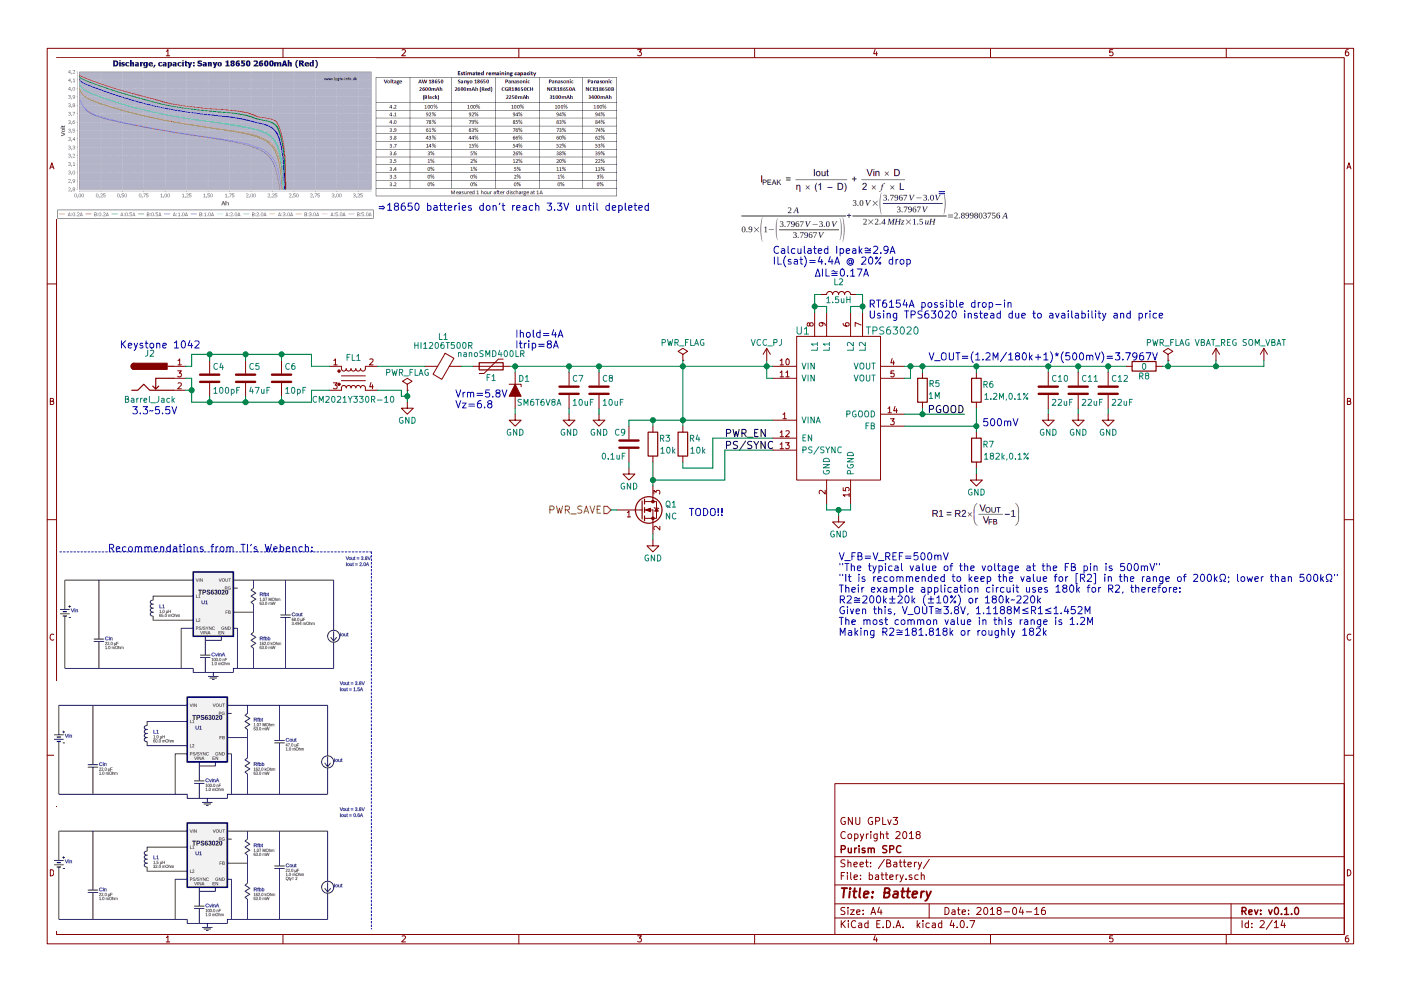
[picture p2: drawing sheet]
EESchema Schematic File Version 2
LIBS:power
LIBS:device
LIBS:switches
LIBS:relays
LIBS:motors
LIBS:transistors
LIBS:conn
LIBS:linear
LIBS:regul
LIBS:74xx
LIBS:cmos4000
LIBS:adc-dac
LIBS:memory
LIBS:xilinx
LIBS:microcontrollers
LIBS:dsp
LIBS:microchip
LIBS:analog_switches
LIBS:motorola
LIBS:texas
LIBS:intel
LIBS:audio
LIBS:interface
LIBS:digital-audio
LIBS:philips
LIBS:display
LIBS:cypress
LIBS:siliconi
LIBS:opto
LIBS:atmel
LIBS:contrib
LIBS:valves
LIBS:dvk-dart-mx8m
LIBS:dvk-dart-mx8m-cache
EELAYER 25 0
EELAYER END
$Descr A4 11693 8268
encoding utf-8
Sheet 2 14
Title "Battery"
Date "2018-04-16"
Rev "v0.1.0"
Comp "Purism SPC"
Comment1 "Copyright 2018"
Comment2 "GNU GPLv3"
Comment3 ""
Comment4 ""
$EndDescr
Text Notes 1000 2900 0    60   ~ 0
Keystone 1042
$Comp
L L L2
U 1 1
P 7000 2450
F 0 "L2" V 7100 2450 50  0000 C CNN
F 1 "1.5uH" V 6950 2450 50  0000 C CNN
F 2 "" H 7000 2450 50  0001 C CNN
F 3 "https://www.coilcraft.com/pdfs/xfl4020.pdf" H 7000 2450 50  0001 C CNN
F 4 "Coilcraft" V 7000 2450 60  0001 C CNN "MFG Name"
F 5 "994-XFL4020-152MEB" V 7000 2450 60  0001 C CNN "MFG Part Number"
F 6 "XFL4020-152MEB" V 7000 2450 60  0001 C CNN "Distrib PN"
F 7 "https://www.mouser.com/ProductDetail/Coilcraft/XFL4020-152MEB?qs=sGAEpiMZZMsg%252by3WlYCkU2kWFds1hA9DobNd8FV2BrA%3d" V 7000 2450 60  0001 C CNN "Distrib Link"
F 8 "-" V 7000 2450 60  0001 C CNN "Tolerance"
F 9 "https://www.mouser.com/ProductDetail/Coilcraft/XFL4020-152MEC?qs=sGAEpiMZZMsg%252by3WlYCkU2kWFds1hA9DWMHyVvigK%252bM%3d" V 7000 2450 60  0001 C CNN "Others"
	1    7000 2450
	0    -1   -1   0   
$EndComp
$Comp
L R R6
U 1 1
P 8150 3250
F 0 "R6" H 8250 3300 50  0000 C CNN
F 1 "1.2M,0.1%" H 8400 3200 50  0000 C CNN
F 2 "" V 8080 3250 50  0001 C CNN
F 3 "" H 8150 3250 50  0001 C CNN
	1    8150 3250
	1    0    0    -1  
$EndComp
$Comp
L R R7
U 1 1
P 8150 3750
F 0 "R7" H 8250 3800 50  0000 C CNN
F 1 "182k,0.1%" H 8400 3700 50  0000 C CNN
F 2 "" V 8080 3750 50  0001 C CNN
F 3 "" H 8150 3750 50  0001 C CNN
	1    8150 3750
	1    0    0    -1  
$EndComp
$Comp
L GND #PWR017
U 1 1
P 8150 3950
F 0 "#PWR017" H 8150 3700 50  0001 C CNN
F 1 "GND" H 8150 3800 50  0000 C CNN
F 2 "" H 8150 3950 50  0001 C CNN
F 3 "" H 8150 3950 50  0001 C CNN
	1    8150 3950
	1    0    0    -1  
$EndComp
$Comp
L R R5
U 1 1
P 7700 3250
F 0 "R5" H 7600 3200 50  0000 C CNN
F 1 "1M" H 7600 3300 50  0000 C CNN
F 2 "" V 7630 3250 50  0001 C CNN
F 3 "" H 7700 3250 50  0001 C CNN
	1    7700 3250
	-1   0    0    1   
$EndComp
Text Label 8050 3450 2    60   ~ 0
PGOOD
$Comp
L GND #PWR018
U 1 1
P 8750 3450
F 0 "#PWR018" H 8750 3200 50  0001 C CNN
F 1 "GND" H 8750 3300 50  0000 C CNN
F 2 "" H 8750 3450 50  0001 C CNN
F 3 "" H 8750 3450 50  0001 C CNN
	1    8750 3450
	1    0    0    -1  
$EndComp
$Comp
L C C9
U 1 1
P 5250 3700
F 0 "C9" H 5275 3800 50  0000 L CNN
F 1 "0.1uF" H 5275 3600 50  0000 L CNN
F 2 "" H 5288 3550 50  0001 C CNN
F 3 "" H 5250 3700 50  0001 C CNN
	1    5250 3700
	-1   0    0    -1  
$EndComp
$Comp
L GND #PWR019
U 1 1
P 5000 3450
F 0 "#PWR019" H 5000 3200 50  0001 C CNN
F 1 "GND" H 5000 3300 50  0000 C CNN
F 2 "" H 5000 3450 50  0001 C CNN
F 3 "" H 5000 3450 50  0001 C CNN
	1    5000 3450
	1    0    0    -1  
$EndComp
$Comp
L GND #PWR020
U 1 1
P 7000 4300
F 0 "#PWR020" H 7000 4050 50  0001 C CNN
F 1 "GND" H 7000 4150 50  0000 C CNN
F 2 "" H 7000 4300 50  0001 C CNN
F 3 "" H 7000 4300 50  0001 C CNN
	1    7000 4300
	1    0    0    -1  
$EndComp
Text Notes 7000 5300 0    60   ~ 0
V_FB=V_REF=500mV\n"The typical value of the voltage at the FB pin is 500mV"\n"It is recommended to keep the value for [R2] in the range of 200kΩ; lower than 500kΩ"\nTheir example application circuit uses 180k for R2, therefore:\nR2≅200k±20k (±10%) or 180k~~220k\nGiven this, V_OUT≅3.8V, 1.1188M≤R1≤1.452M\nThe most common value in this range is 1.2M\nMaking R2≅181.818k or roughly 182k
Text Notes 7750 3000 0    60   ~ 0
V_OUT=(1.2M/180k+1)*(500mV)=3.7967V
Text Notes 8200 3550 0    60   ~ 0
500mV
$Comp
L GND #PWR021
U 1 1
P 5250 3900
F 0 "#PWR021" H 5250 3650 50  0001 C CNN
F 1 "GND" H 5250 3750 50  0000 C CNN
F 2 "" H 5250 3900 50  0001 C CNN
F 3 "" H 5250 3900 50  0001 C CNN
	1    5250 3900
	1    0    0    -1  
$EndComp
Text Label 6050 3650 0    60   ~ 0
PWR_EN
Text Label 6050 3750 0    60   ~ 0
PS/SYNC
Text Notes 7250 2650 0    60   ~ 0
RT6154A possible drop-in\nUsing TPS63020 instead due to availability and price
$Comp
L TPS63020 U1
U 1 1
P 7000 3400
F 0 "U1" H 6700 4050 60  0000 C CNN
F 1 "TPS63020" H 7450 4050 60  0000 C CNN
F 2 "" H 6950 3400 60  0001 C CNN
F 3 "http://www.ti.com/lit/ds/symlink/tps63020.pdf" H 6950 3400 60  0001 C CNN
F 4 "Texas Instruments" H 7000 3400 60  0001 C CNN "MFG Name"
F 5 "TPS63020DSJR" H 7000 3400 60  0001 C CNN "MFG Part Num"
F 6 "296-36491-1-ND" H 7000 3400 60  0001 C CNN "Distrib PN"
F 7 "https://www.digikey.com/product-detail/en/texas-instruments/TPS63020DSJR/296-36491-1-ND/4305306" H 7000 3400 60  0001 C CNN "Distrib Link"
F 8 "-" H 7000 3400 60  0001 C CNN "Tolerance"
F 9 "https://www.digikey.com/products/en/integrated-circuits-ics/pmic-voltage-regulators-dc-dc-switching-regulators/739?FV=a4027a%2Ca40345%2C15c0002%2C204000f%2C2040845%2C2040846%2C20402d5%2C3fc00b5%2C11280136%2C112801aa%2C112801ab%2C112801bc%2C112801bd%2C112801be%2C112801c7%2C112801c8%2C112801c9%2C142c2719%2C142c08d5%2C142c0eb9%2C142c1144%2C142c17eb%2C142c21ca%2C142c21fb%2C142c2509%2C16fc0091%2C16fc00a2%2C16fc00b0%2C16fc00b9%2C16fc00c3%2C16fc00c5%2C16fc00cc%2C16fc00cf%2C16fc001f%2C16fc002c%2C16fc002d%2C16fc002e%2C16fc0031%2C16fc0034%2C16fc0039%2C16fc003d%2C16fc0053%2C1f140000%2Cffe002e3&quantity=&ColumnSort=1000011&page=1&pageSize=500" H 7000 3400 60  0001 C CNN "Others"
	1    7000 3400
	1    0    0    -1  
$EndComp
$Comp
L C C7
U 1 1
P 4750 3250
F 0 "C7" H 4775 3350 50  0000 L CNN
F 1 "10uF" H 4775 3150 50  0000 L CNN
F 2 "" H 4788 3100 50  0001 C CNN
F 3 "https://www.yuden.co.jp/productdata/catalog/mlcc_all_e.pdf" H 4750 3250 50  0001 C CNN
F 4 "Taiyo Yuden" H 4750 3250 60  0001 C CNN "MFG Name"
F 5 "JMK107BJ106MA-T" H 4750 3250 60  0001 C CNN "MFG Part Num"
F 6 "587-1256-1-ND" H 4750 3250 60  0001 C CNN "Distrib PN"
F 7 "https://www.digikey.com/product-detail/en/taiyo-yuden/JMK107BJ106MA-T/587-1256-1-ND/931033" H 4750 3250 60  0001 C CNN "Distrib Link"
F 8 "20%" H 4750 3250 60  0001 C CNN "Tolerance"
F 9 "https://www.digikey.com/product-detail/en/murata-electronics-north-america/GRM188R60J106ME84D/490-7316-1-ND/4251709" H 4750 3250 60  0001 C CNN "Others"
	1    4750 3250
	1    0    0    -1  
$EndComp
$Comp
L GND #PWR022
U 1 1
P 9000 3450
F 0 "#PWR022" H 9000 3200 50  0001 C CNN
F 1 "GND" H 9000 3300 50  0000 C CNN
F 2 "" H 9000 3450 50  0001 C CNN
F 3 "" H 9000 3450 50  0001 C CNN
	1    9000 3450
	1    0    0    -1  
$EndComp
$Comp
L GND #PWR023
U 1 1
P 4750 3450
F 0 "#PWR023" H 4750 3200 50  0001 C CNN
F 1 "GND" H 4750 3300 50  0000 C CNN
F 2 "" H 4750 3450 50  0001 C CNN
F 3 "" H 4750 3450 50  0001 C CNN
	1    4750 3450
	1    0    0    -1  
$EndComp
$Comp
L Barrel_Jack J2
U 1 1
P 1250 3150
F 0 "J2" H 1250 3360 50  0000 C CNN
F 1 "Barrel_Jack" H 1250 2975 50  0000 C CNN
F 2 "" H 1300 3110 50  0001 C CNN
F 3 "" H 1300 3110 50  0001 C CNN
	1    1250 3150
	1    0    0    -1  
$EndComp
$Comp
L GND #PWR024
U 1 1
P 3400 3350
F 0 "#PWR024" H 3400 3100 50  0001 C CNN
F 1 "GND" H 3400 3200 50  0000 C CNN
F 2 "" H 3400 3350 50  0001 C CNN
F 3 "" H 3400 3350 50  0001 C CNN
	1    3400 3350
	1    0    0    -1  
$EndComp
$Comp
L C C8
U 1 1
P 5000 3250
F 0 "C8" H 5025 3350 50  0000 L CNN
F 1 "10uF" H 5025 3150 50  0000 L CNN
F 2 "" H 5038 3100 50  0001 C CNN
F 3 "https://www.yuden.co.jp/productdata/catalog/mlcc_all_e.pdf" H 5000 3250 50  0001 C CNN
F 4 "Taiyo Yuden" H 5000 3250 60  0001 C CNN "MFG Name"
F 5 "JMK107BJ106MA-T" H 5000 3250 60  0001 C CNN "MFG Part Num"
F 6 "587-1256-1-ND" H 5000 3250 60  0001 C CNN "Distrib PN"
F 7 "https://www.digikey.com/product-detail/en/taiyo-yuden/JMK107BJ106MA-T/587-1256-1-ND/931033" H 5000 3250 60  0001 C CNN "Distrib Link"
F 8 "20%" H 5000 3250 60  0001 C CNN "Tolerance"
F 9 "https://www.digikey.com/product-detail/en/murata-electronics-north-america/GRM188R60J106ME84D/490-7316-1-ND/4251709" H 5000 3250 60  0001 C CNN "Others"
	1    5000 3250
	1    0    0    -1  
$EndComp
$Comp
L GND #PWR025
U 1 1
P 9250 3450
F 0 "#PWR025" H 9250 3200 50  0001 C CNN
F 1 "GND" H 9250 3300 50  0000 C CNN
F 2 "" H 9250 3450 50  0001 C CNN
F 3 "" H 9250 3450 50  0001 C CNN
	1    9250 3450
	1    0    0    -1  
$EndComp
$Comp
L VBAT_REG #PWR026
U 1 1
P 10150 3000
F 0 "#PWR026" H 10150 2850 50  0001 C CNN
F 1 "VBAT_REG" H 10150 3150 50  0000 C CNN
F 2 "" H 10150 3000 50  0001 C CNN
F 3 "" H 10150 3000 50  0001 C CNN
	1    10150 3000
	1    0    0    -1  
$EndComp
$Comp
L EMI_Filter_CommonMode FL1
U 1 1
P 2950 3150
F 0 "FL1" H 2950 3325 50  0000 C CNN
F 1 "CM2021Y330R-10" H 2950 2975 50  0000 C CNN
F 2 "" V 2950 3190 50  0000 C CNN
F 3 "" V 2950 3190 50  0000 C CNN
	1    2950 3150
	1    0    0    -1  
$EndComp
$Comp
L C C4
U 1 1
P 1750 3150
F 0 "C4" H 1775 3250 50  0000 L CNN
F 1 "100pF" H 1775 3050 50  0000 L CNN
F 2 "" H 1788 3000 50  0001 C CNN
F 3 "" H 1750 3150 50  0001 C CNN
	1    1750 3150
	1    0    0    -1  
$EndComp
$Comp
L C C5
U 1 1
P 2050 3150
F 0 "C5" H 2075 3250 50  0000 L CNN
F 1 "47uF" H 2075 3050 50  0000 L CNN
F 2 "" H 2088 3000 50  0001 C CNN
F 3 "" H 2050 3150 50  0001 C CNN
	1    2050 3150
	1    0    0    -1  
$EndComp
$Comp
L C C6
U 1 1
P 2350 3150
F 0 "C6" H 2375 3250 50  0000 L CNN
F 1 "10pF" H 2375 3050 50  0000 L CNN
F 2 "" H 2388 3000 50  0001 C CNN
F 3 "" H 2350 3150 50  0001 C CNN
	1    2350 3150
	1    0    0    -1  
$EndComp
Text Notes 900  4600 0    60   ~ 0
Recommendations from TI's Webench:
Text Notes 6450 2200 0    60   ~ 0
Calculated Ipeak≅2.9A\nIL(sat)=4.4A @ 20% drop
$Comp
L SOM_VBAT #PWR027
U 1 1
P 10550 3000
F 0 "#PWR027" H 10550 2850 50  0001 C CNN
F 1 "SOM_VBAT" H 10550 3150 50  0000 C CNN
F 2 "" H 10550 3000 50  0001 C CNN
F 3 "" H 10550 3000 50  0001 C CNN
	1    10550 3000
	1    0    0    -1  
$EndComp
$Comp
L PWR_FLAG #FLG028
U 1 1
P 5700 3000
F 0 "#FLG028" H 5700 3075 50  0001 C CNN
F 1 "PWR_FLAG" H 5700 3150 50  0000 C CNN
F 2 "" H 5700 3000 50  0001 C CNN
F 3 "" H 5700 3000 50  0001 C CNN
	1    5700 3000
	1    0    0    -1  
$EndComp
$Comp
L R R3
U 1 1
P 5450 3700
F 0 "R3" H 5550 3750 50  0000 C CNN
F 1 "10k" H 5575 3650 50  0000 C CNN
F 2 "" V 5380 3700 50  0001 C CNN
F 3 "" H 5450 3700 50  0001 C CNN
	1    5450 3700
	1    0    0    -1  
$EndComp
$Comp
L R R4
U 1 1
P 5700 3700
F 0 "R4" H 5800 3750 50  0000 C CNN
F 1 "10k" H 5825 3650 50  0000 C CNN
F 2 "" V 5630 3700 50  0001 C CNN
F 3 "" H 5700 3700 50  0001 C CNN
	1    5700 3700
	1    0    0    -1  
$EndComp
Wire Wire Line
	6800 2450 6800 2600
Wire Wire Line
	6800 2450 6850 2450
Wire Wire Line
	7200 2450 7200 2600
Wire Wire Line
	7200 2450 7150 2450
Wire Wire Line
	6900 2600 6900 2550
Wire Wire Line
	6900 2550 6800 2550
Connection ~ 6800 2550
Wire Wire Line
	7100 2600 7100 2550
Wire Wire Line
	7100 2550 7200 2550
Connection ~ 7200 2550
Wire Wire Line
	7550 3150 7600 3150
Wire Wire Line
	7600 3150 7600 3050
Connection ~ 7600 3050
Wire Wire Line
	8150 3050 8150 3100
Connection ~ 8150 3050
Wire Wire Line
	8150 3400 8150 3600
Wire Wire Line
	8150 3950 8150 3900
Wire Wire Line
	7700 3450 7700 3400
Wire Wire Line
	7550 3450 8050 3450
Wire Wire Line
	7700 3050 7700 3100
Connection ~ 7700 3050
Wire Wire Line
	7550 3550 8150 3550
Connection ~ 8150 3550
Connection ~ 7700 3450
Wire Wire Line
	7550 3050 9400 3050
Wire Wire Line
	9700 3050 10550 3050
Wire Wire Line
	8750 3450 8750 3400
Wire Wire Line
	8750 3100 8750 3050
Connection ~ 8750 3050
Wire Wire Line
	5000 3450 5000 3400
Wire Wire Line
	4250 3050 6450 3050
Wire Wire Line
	6400 3150 6450 3150
Wire Wire Line
	6400 3000 6400 3150
Connection ~ 6400 3050
Wire Wire Line
	6900 4200 6900 4250
Wire Wire Line
	6900 4250 7100 4250
Wire Wire Line
	7100 4250 7100 4200
Wire Wire Line
	7000 4300 7000 4250
Connection ~ 7000 4250
Wire Wire Line
	5250 3900 5250 3850
Wire Wire Line
	5250 3500 6450 3500
Wire Wire Line
	5250 3500 5250 3550
Wire Wire Line
	5950 3650 6450 3650
Wire Wire Line
	6050 3750 6450 3750
Wire Wire Line
	9000 3450 9000 3400
Wire Wire Line
	9000 3100 9000 3050
Connection ~ 9000 3050
Wire Wire Line
	4750 3450 4750 3400
Wire Wire Line
	9250 3450 9250 3400
Wire Wire Line
	9250 3050 9250 3100
Connection ~ 9250 3050
Wire Wire Line
	10150 3050 10150 3000
Wire Wire Line
	1600 3250 1550 3250
Wire Wire Line
	1550 3150 1600 3150
Wire Wire Line
	1600 3150 1600 3350
Connection ~ 1600 3250
Wire Wire Line
	3400 3250 3400 3350
Wire Wire Line
	1600 3350 2600 3350
Wire Wire Line
	1750 3300 1750 3350
Connection ~ 1750 3350
Wire Wire Line
	1550 3050 1600 3050
Wire Wire Line
	1600 3050 1600 2950
Wire Wire Line
	1600 2950 2600 2950
Wire Wire Line
	2600 2950 2600 3050
Wire Wire Line
	2600 3050 2750 3050
Wire Wire Line
	2600 3350 2600 3250
Wire Wire Line
	2600 3250 2750 3250
Wire Wire Line
	2350 3300 2350 3350
Connection ~ 2350 3350
Connection ~ 2350 2950
Wire Wire Line
	2050 3000 2050 2950
Connection ~ 2050 2950
Connection ~ 1750 2950
Wire Wire Line
	2050 3300 2050 3350
Connection ~ 2050 3350
Wire Notes Line
	500  4600 3100 4600
Wire Notes Line
	3100 4600 3100 7750
Wire Wire Line
	10550 3050 10550 3000
Connection ~ 10150 3050
Wire Wire Line
	5950 3650 5950 3900
Wire Wire Line
	5950 3900 5700 3900
Wire Wire Line
	5700 3900 5700 3850
Wire Wire Line
	6050 4000 6050 3750
Connection ~ 5450 3500
Wire Wire Line
	5700 3000 5700 3550
Connection ~ 5700 3500
Text HLabel 5100 4250 0    60   Input ~ 0
PWR_SAVE
Text Notes 3150 1750 0    60   ~ 0
⇒18650 batteries don't reach 3.3V until depleted
$Comp
L PWR_FLAG #FLG029
U 1 1
P 3400 3250
F 0 "#FLG029" H 3400 3325 50  0001 C CNN
F 1 "PWR_FLAG" H 3400 3400 50  0000 C CNN
F 2 "" H 3400 3250 50  0001 C CNN
F 3 "" H 3400 3250 50  0001 C CNN
	1    3400 3250
	1    0    0    -1  
$EndComp
$Comp
L R R8
U 1 1
P 9550 3050
F 0 "R8" V 9630 3050 50  0000 C CNN
F 1 "0" V 9550 3050 50  0000 C CNN
F 2 "" V 9480 3050 50  0001 C CNN
F 3 "" H 9550 3050 50  0001 C CNN
	1    9550 3050
	0    1    1    0   
$EndComp
$Comp
L PWR_FLAG #FLG030
U 1 1
P 9750 3000
F 0 "#FLG030" H 9750 3075 50  0001 C CNN
F 1 "PWR_FLAG" H 9750 3150 50  0000 C CNN
F 2 "" H 9750 3000 50  0001 C CNN
F 3 "" H 9750 3000 50  0001 C CNN
	1    9750 3000
	1    0    0    -1  
$EndComp
Wire Wire Line
	9750 3000 9750 3050
Connection ~ 9750 3050
$Comp
L Q_NMOS_GSD Q1
U 1 1
P 5350 4250
F 0 "Q1" H 5550 4300 50  0000 L CNN
F 1 "NC" H 5550 4200 50  0000 L CNN
F 2 "" H 5550 4350 50  0001 C CNN
F 3 "https://assets.nexperia.com/documents/data-sheet/2N7002P.pdf" H 5350 4250 50  0001 C CNN
	1    5350 4250
	1    0    0    -1  
$EndComp
$Comp
L GND #PWR031
U 1 1
P 5450 4500
F 0 "#PWR031" H 5450 4250 50  0001 C CNN
F 1 "GND" H 5450 4350 50  0000 C CNN
F 2 "" H 5450 4500 50  0001 C CNN
F 3 "" H 5450 4500 50  0001 C CNN
	1    5450 4500
	1    0    0    -1  
$EndComp
Wire Wire Line
	5450 4500 5450 4450
Wire Wire Line
	5100 4250 5150 4250
Wire Wire Line
	5450 3850 5450 4050
Wire Wire Line
	6050 4000 5450 4000
Connection ~ 5450 4000
Wire Wire Line
	3150 3250 3350 3250
Wire Wire Line
	3350 3250 3350 3300
Wire Wire Line
	3350 3300 3400 3300
Connection ~ 3400 3300
Text Notes 5750 4300 0    60   ~ 0
TODO!!
$Comp
L Polyfuse F1
U 1 1
P 4100 3050
F 0 "F1" V 4000 3050 50  0000 C CNN
F 1 "nanoSMD400LR" V 4200 3050 50  0000 C CNN
F 2 "" H 4150 2850 50  0001 L CNN
F 3 "http://www.littelfuse.com/~/media/electronics/datasheets/resettable_ptcs/littelfuse_ptc_lowrhosmd_datasheet.pdf.pdf" H 4100 3050 50  0001 C CNN
F 4 "Littelfuse" V 4100 3050 60  0001 C CNN "MFG Name"
F 5 "NANOSMD400LR-2" V 4100 3050 60  0001 C CNN "MFG Part Num"
F 6 "NANOSMD400LR-2CT-ND" V 4100 3050 60  0001 C CNN "Distrib PN"
F 7 "https://www.digikey.com/product-detail/en/littelfuse-inc/NANOSMD400LR-2/NANOSMD400LR-2CT-ND/7321651" V 4100 3050 60  0001 C CNN "Distrib Link"
F 8 "-" V 4100 3050 60  0001 C CNN "Tolerance"
F 9 "https://www.digikey.com/products/en/circuit-protection/ptc-resettable-fuses/150?k=&pkeyword=&pv2074=u1+mOhms&pv2074=u1.5+mOhms&pv2074=u4+mOhms&pv2075=u10+mOhms&FV=1140003%2Cmu4.5A%7C682%2Cmu4A%7C682%2Cmu5.5A%7C682%2Cmu5A%7C682%2Cmu6.5A%7C682%2Cmu6A%7C682%2Cmu7.5A%7C682%2Cmu7A%7C682%2Cab80001%2Cab8000a%2Cab8000b%2Cab8000c%2Cab80011%2Cab80012%2Cab800b6%2Cab80013%2Cab80002%2Cab80015%2Cab80017%2Cab800f4%2Cab800f5%2Cab800f7%2Cab800f8%2Cab800fa%2Cab800fe%2Cab80104%2Cab80106%2Cab8001b%2Cab80003%2Cab80004%2Cab8002c%2Cab80005%2Cab80007%2Cab80049%2Cab8004a%2Cab80009%2C1f140000%2Cffe00096%2Cmu8A%7C683&quantity=0&ColumnSort=1000011&page=1&pageSize=500" V 4100 3050 60  0001 C CNN "Others"
	1    4100 3050
	0    -1   -1   0   
$EndComp
Text Notes 4300 2900 0    60   ~ 0
Ihold=4A\nItrip=8A
$Comp
L D_Zener_ALT D1
U 1 1
P 4300 3250
F 0 "D1" V 4200 3325 50  0000 C CNN
F 1 "SM6T6V8A" V 4400 3450 50  0000 C CNN
F 2 "" H 4300 3250 50  0001 C CNN
F 3 "" H 4300 3250 50  0001 C CNN
	1    4300 3250
	0    1    1    0   
$EndComp
$Comp
L GND #PWR032
U 1 1
P 4300 3450
F 0 "#PWR032" H 4300 3200 50  0001 C CNN
F 1 "GND" H 4300 3300 50  0000 C CNN
F 2 "" H 4300 3450 50  0001 C CNN
F 3 "" H 4300 3450 50  0001 C CNN
	1    4300 3450
	1    0    0    -1  
$EndComp
Wire Wire Line
	4300 3050 4300 3100
Connection ~ 4300 3050
Wire Wire Line
	4300 3450 4300 3400
Wire Wire Line
	1750 3000 1750 2950
Wire Wire Line
	2350 3000 2350 2950
Connection ~ 5700 3050
$Comp
L VCC_PJ #PWR033
U 1 1
P 6400 3000
F 0 "#PWR033" H 6400 2850 50  0001 C CNN
F 1 "VCC_PJ" H 6400 3150 50  0000 C CNN
F 2 "" H 6400 3000 50  0001 C CNN
F 3 "" H 6400 3000 50  0001 C CNN
	1    6400 3000
	1    0    0    -1  
$EndComp
Text Notes 3800 3400 0    60   ~ 0
Vrm=5.8V\nVz=6.8
Wire Wire Line
	5450 3550 5450 3500
Text Notes 7825 1625 0    60   ~ 0
=
Text Notes 6800 2300 0    60   ~ 0
ΔIL≅0.17A
Text Notes 1100 3450 0    60   ~ 0
3.3~~5.5V
$Comp
L C C10
U 1 1
P 8750 3250
F 0 "C10" H 8775 3350 50  0000 L CNN
F 1 "22uF" H 8775 3150 50  0000 L CNN
F 2 "Capacitors_SMD:C_0805" H 8788 3100 50  0001 C CNN
F 3 "http://ds.yuden.co.jp/TYCOMPAS/ut/detail.do?productNo=LMK212BBJ226MG-T&fileName=LMK212BBJ226MG-T_SS&mode=specSheetDownload" H 8750 3250 50  0001 C CNN
F 4 "Taiyo Yuden" H 8750 3250 60  0001 C CNN "MFG Name"
F 5 "LMK212BBJ226MG-T" H 8750 3250 60  0001 C CNN "MFG Part Num"
F 6 "587-5464-1-ND" H 8750 3250 60  0001 C CNN "Distrib PN"
F 7 "https://www.mouser.com/ProductDetail/Taiyo-Yuden/LMK212BBJ226MG-T?qs=%2fha2pyFaduimvBwv7LtHeYf580uv9TNvYn9okVoYjblTIDVJbc1GZgH1G6hEpBWU&utm_source=octopart&utm_medium=aggregator&utm_campaign=963-LMK212BBJ226MG-T&utm_content=Taiyo%20Yuden" H 8750 3250 60  0001 C CNN "Distrib Link"
F 8 "20%" H 8750 3250 60  0001 C CNN "Tolerance"
F 9 "https://www.digikey.com/products/en/capacitors/ceramic-capacitors/60?k=&pkeyword=&pv14=4&FV=400006%2C440013%2C1f140000%2Cmu22%C2%B5F%7C2049%2Cffe0003c&quantity=0&ColumnSort=1000011&page=1&pageSize=500" H 8750 3250 60  0001 C CNN "Others"
	1    8750 3250
	1    0    0    -1  
$EndComp
$Comp
L C C11
U 1 1
P 9000 3250
F 0 "C11" H 9025 3350 50  0000 L CNN
F 1 "22uF" H 9025 3150 50  0000 L CNN
F 2 "Capacitors_SMD:C_0805" H 9038 3100 50  0001 C CNN
F 3 "http://ds.yuden.co.jp/TYCOMPAS/ut/detail.do?productNo=LMK212BBJ226MG-T&fileName=LMK212BBJ226MG-T_SS&mode=specSheetDownload" H 9000 3250 50  0001 C CNN
F 4 "Taiyo Yuden" H 9000 3250 60  0001 C CNN "MFG Name"
F 5 "LMK212BBJ226MG-T" H 9000 3250 60  0001 C CNN "MFG Part Num"
F 6 "587-5464-1-ND" H 9000 3250 60  0001 C CNN "Distrib PN"
F 7 "https://www.mouser.com/ProductDetail/Taiyo-Yuden/LMK212BBJ226MG-T?qs=%2fha2pyFaduimvBwv7LtHeYf580uv9TNvYn9okVoYjblTIDVJbc1GZgH1G6hEpBWU&utm_source=octopart&utm_medium=aggregator&utm_campaign=963-LMK212BBJ226MG-T&utm_content=Taiyo%20Yuden" H 9000 3250 60  0001 C CNN "Distrib Link"
F 8 "20%" H 9000 3250 60  0001 C CNN "Tolerance"
F 9 "https://www.digikey.com/products/en/capacitors/ceramic-capacitors/60?k=&pkeyword=&pv14=4&FV=400006%2C440013%2C1f140000%2Cmu22%C2%B5F%7C2049%2Cffe0003c&quantity=0&ColumnSort=1000011&page=1&pageSize=500" H 9000 3250 60  0001 C CNN "Others"
	1    9000 3250
	1    0    0    -1  
$EndComp
$Comp
L C C12
U 1 1
P 9250 3250
F 0 "C12" H 9275 3350 50  0000 L CNN
F 1 "22uF" H 9275 3150 50  0000 L CNN
F 2 "Capacitors_SMD:C_0805" H 9288 3100 50  0001 C CNN
F 3 "http://ds.yuden.co.jp/TYCOMPAS/ut/detail.do?productNo=LMK212BBJ226MG-T&fileName=LMK212BBJ226MG-T_SS&mode=specSheetDownload" H 9250 3250 50  0001 C CNN
F 4 "Taiyo Yuden" H 9250 3250 60  0001 C CNN "MFG Name"
F 5 "LMK212BBJ226MG-T" H 9250 3250 60  0001 C CNN "MFG Part Num"
F 6 "587-5464-1-ND" H 9250 3250 60  0001 C CNN "Distrib PN"
F 7 "https://www.mouser.com/ProductDetail/Taiyo-Yuden/LMK212BBJ226MG-T?qs=%2fha2pyFaduimvBwv7LtHeYf580uv9TNvYn9okVoYjblTIDVJbc1GZgH1G6hEpBWU&utm_source=octopart&utm_medium=aggregator&utm_campaign=963-LMK212BBJ226MG-T&utm_content=Taiyo%20Yuden" H 9250 3250 60  0001 C CNN "Distrib Link"
F 8 "20%" H 9250 3250 60  0001 C CNN "Tolerance"
F 9 "https://www.digikey.com/products/en/capacitors/ceramic-capacitors/60?k=&pkeyword=&pv14=4&FV=400006%2C440013%2C1f140000%2Cmu22%C2%B5F%7C2049%2Cffe0003c&quantity=0&ColumnSort=1000011&page=1&pageSize=500" H 9250 3250 60  0001 C CNN "Others"
	1    9250 3250
	1    0    0    -1  
$EndComp
Wire Wire Line
	4750 3100 4750 3050
Connection ~ 4750 3050
Wire Wire Line
	5000 3100 5000 3050
Connection ~ 5000 3050
$Comp
L Ferrite_Bead L1
U 1 1
P 3700 3050
F 0 "L1" V 3450 3050 50  0000 C CNN
F 1 "HI1206T500R" V 3525 3050 50  0000 C CNN
F 2 "" V 3630 3050 50  0001 C CNN
F 3 "http://assets.lairdtech.com/home/brandworld/files/HI1206T500R-10.pdf" H 3700 3050 50  0001 C CNN
F 4 "Laird" V 3700 3050 60  0001 C CNN "Laird"
F 5 "HI1206T500R-10" V 3700 3050 60  0001 C CNN "MFG Part Num"
F 6 "240-2412-1-ND" V 3700 3050 60  0001 C CNN "Distrib PN"
F 7 "https://www.digikey.com/product-detail/en/laird-signal-integrity-products/HI1206T500R-10/240-2412-1-ND/806772" V 3700 3050 60  0001 C CNN "Distrib Link"
F 8 "38Ω-63Ω" V 3700 3050 60  0001 C CNN "Tolerance"
F 9 "https://www.digikey.com/products/en/filters/ferrite-beads-and-chips/841?FV=400005%2C400006%2C400007%2C4002ca%2C400008%2C5400dc%2C540040%2C1140003%2C1e0c000b%2C1e0c0014%2C1e0c0019%2C1e0c001a%2C1e0c001b%2C1e0c001c%2C1e0c001d%2C1e0c001e%2C1e0c001f%2C1e0c0020%2C1e0c0023%2C1e0c0024%2C1e0c0025%2C1e0c0027%2C1e0c0028%2C1e0c0029%2C1e0c002a%2C1e0c0043%2C1e0c005f%2C1e0c0060%2C1e0c0061%2C1e100070%2C1e10009c%2C1e10009d%2C1e10001f%2C1e100020%2C1e100029%2C1e10002b%2C1e100031%2C1e100052%2C1f140000%2Cffe00349%2Cmu120+Ohms+%40+100MHz%7C2280%2Cmu50+Ohms+%40+100MHz%7C2280%2Cmu80+Ohms+%40+100MHz%7C2280&quantity=&ColumnSort=1000011&page=1&pageSize=500" V 3700 3050 60  0001 C CNN "Others"
	1    3700 3050
	0    1    1    0   
$EndComp
Wire Wire Line
	3150 3050 3550 3050
Wire Wire Line
	3850 3050 3950 3050
$EndSCHEMATC
